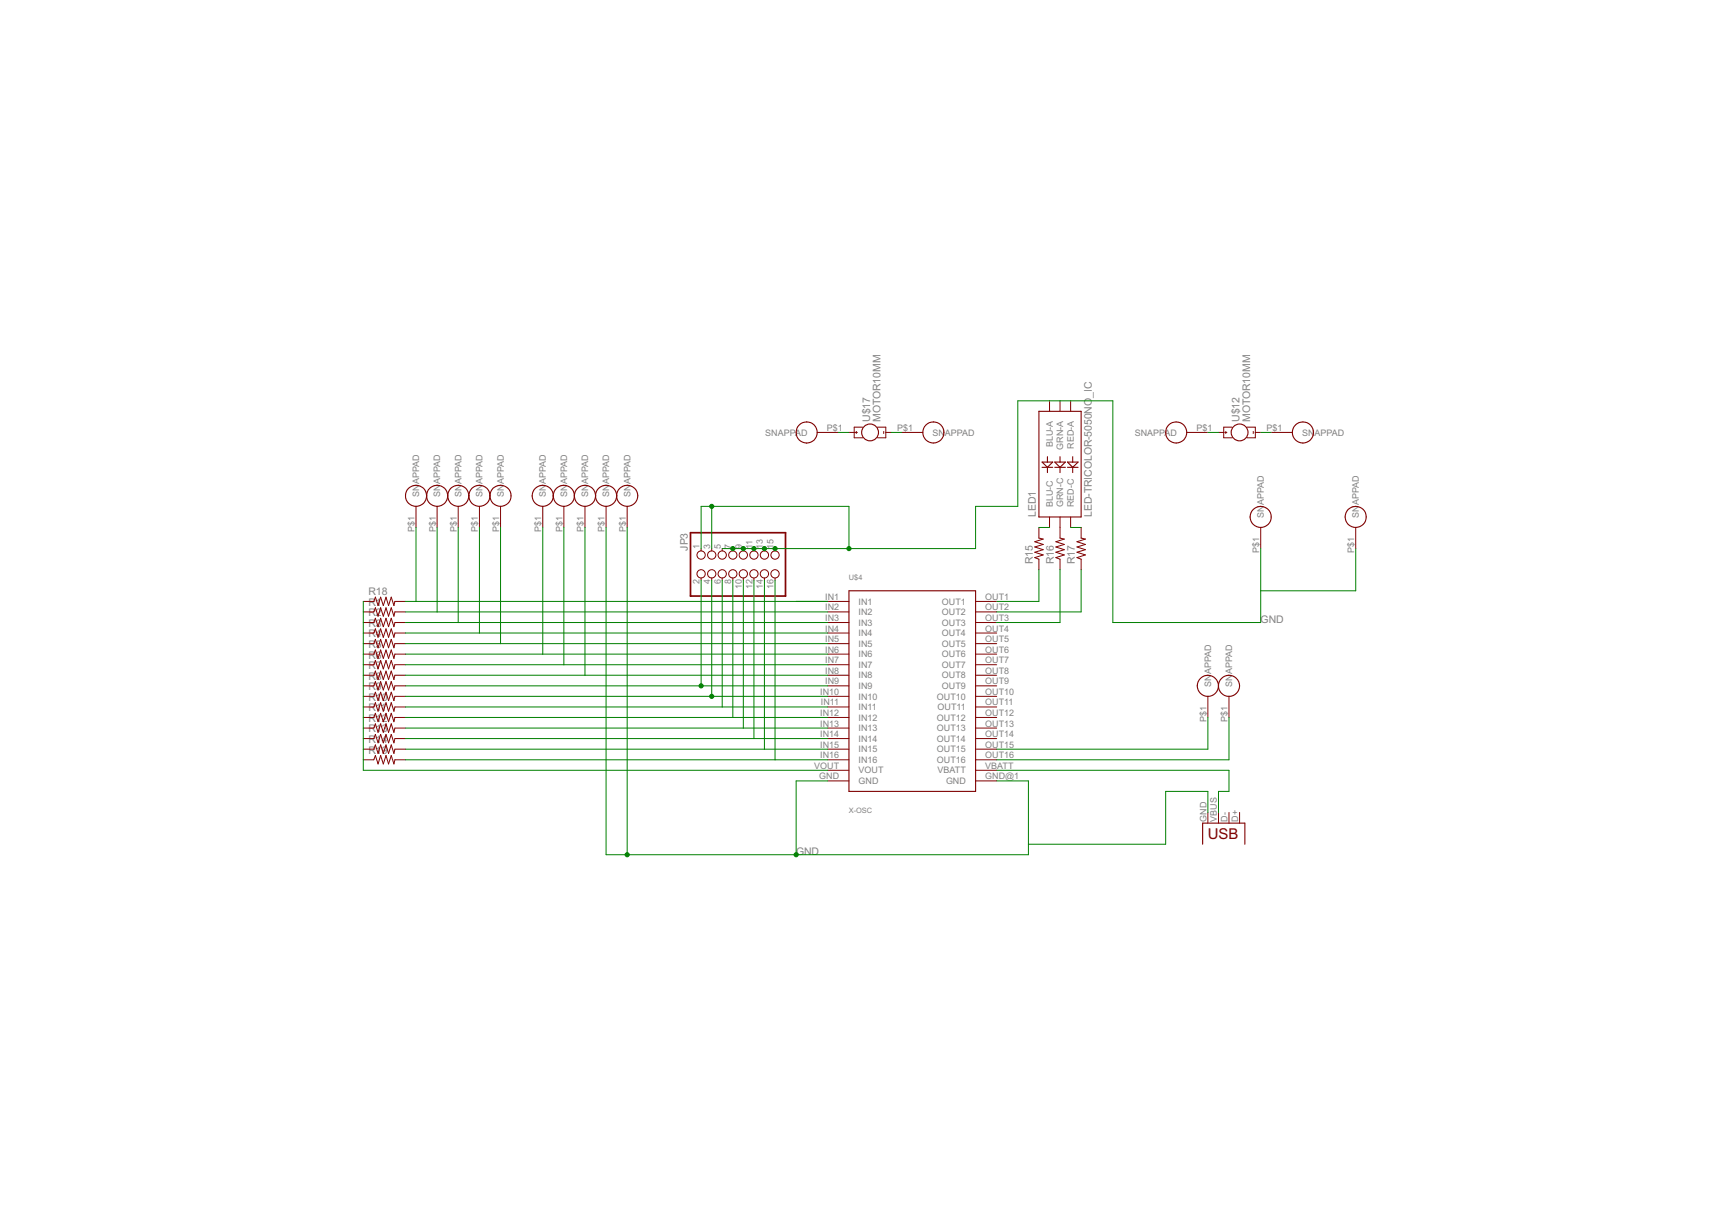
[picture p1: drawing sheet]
<?xml version="1.0" encoding="utf-8"?>
<!DOCTYPE eagle SYSTEM "eagle.dtd">
<!--
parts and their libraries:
SparkFun-Passives: Licensing: CC v3.0 Share-Alike You are welcome to use this library for commercial purposes.
-->
<eagle version="6.4">
<drawing>
<settings>
<setting alwaysvectorfont="no"/>
<setting verticaltext="up"/>
</settings>
<grid distance="0.1" unitdist="inch" unit="inch" style="lines" multiple="1" display="no" altdistance="0.01" altunitdist="inch" altunit="inch"/>
<schematic xreflabel="%F%N/%S.%C%R" xrefpart="/%S.%C%R">
<libraries>
<library name="SparkFun-Passives">
<symbols>
<symbol name="RESISTOR">
<wire x1="-2.54" y1="0" x2="-2.159" y2="1.016" width="0.1524" layer="94"/>
<wire x1="-2.159" y1="1.016" x2="-1.524" y2="-1.016" width="0.1524" layer="94"/>
<wire x1="-1.524" y1="-1.016" x2="-0.889" y2="1.016" width="0.1524" layer="94"/>
<wire x1="-0.889" y1="1.016" x2="-0.254" y2="-1.016" width="0.1524" layer="94"/>
<wire x1="-0.254" y1="-1.016" x2="0.381" y2="1.016" width="0.1524" layer="94"/>
<wire x1="0.381" y1="1.016" x2="1.016" y2="-1.016" width="0.1524" layer="94"/>
<wire x1="1.016" y1="-1.016" x2="1.651" y2="1.016" width="0.1524" layer="94"/>
<wire x1="1.651" y1="1.016" x2="2.286" y2="-1.016" width="0.1524" layer="94"/>
<wire x1="2.286" y1="-1.016" x2="2.54" y2="0" width="0.1524" layer="94"/>
<text x="-3.81" y="1.4986" size="1.778" layer="95">&gt;NAME</text>
<text x="-3.81" y="-3.302" size="1.778" layer="96">&gt;VALUE</text>
<pin name="2" x="5.08" y="0" visible="off" length="short" direction="pas" swaplevel="1" rot="R180"/>
<pin name="1" x="-5.08" y="0" visible="off" length="short" direction="pas" swaplevel="1"/>
</symbol>
</symbols>
<devicesets>
<deviceset name="RESISTOR" prefix="R" uservalue="yes">
<gates>
<gate name="G$1" symbol="RESISTOR" x="0" y="0"/>
</gates>
<devices>
<device name="1206" package="1206">
<connects>
<connect gate="G$1" pin="1" pad="1"/>
<connect gate="G$1" pin="2" pad="2"/>
</connects>
<technologies>
<technology name=""/>
</technologies>
</device>
<device name="AXIAL-0.3" package="AXIAL-0.3">
<connects>
<connect gate="G$1" pin="1" pad="P$1"/>
<connect gate="G$1" pin="2" pad="P$2"/>
</connects>
<technologies>
<technology name=""/>
</technologies>
</device>
<device name="2010" package="R2010">
<connects>
<connect gate="G$1" pin="1" pad="1"/>
<connect gate="G$1" pin="2" pad="2"/>
</connects>
<technologies>
<technology name=""/>
</technologies>
</device>
<device name="0805-RES" package="0805">
<connects>
<connect gate="G$1" pin="1" pad="1"/>
<connect gate="G$1" pin="2" pad="2"/>
</connects>
<technologies>
<technology name=""/>
</technologies>
</device>
<device name="0603-RES" package="0603-RES">
<connects>
<connect gate="G$1" pin="1" pad="1"/>
<connect gate="G$1" pin="2" pad="2"/>
</connects>
<technologies>
<technology name=""/>
</technologies>
</device>
<device name="0402-RES" package="0402-RES">
<connects>
<connect gate="G$1" pin="1" pad="1"/>
<connect gate="G$1" pin="2" pad="2"/>
</connects>
<technologies>
<technology name=""/>
</technologies>
</device>
<device name="PTH-1/6W" package="1/6W-RES">
<connects>
<connect gate="G$1" pin="1" pad="1"/>
<connect gate="G$1" pin="2" pad="2"/>
</connects>
<technologies>
<technology name=""/>
</technologies>
</device>
<device name="2512" package="R2512">
<connects>
<connect gate="G$1" pin="1" pad="1"/>
<connect gate="G$1" pin="2" pad="2"/>
</connects>
<technologies>
<technology name=""/>
</technologies>
</device>
<device name="PTH-1/4W" package="AXIAL-0.4">
<connects>
<connect gate="G$1" pin="1" pad="P$1"/>
<connect gate="G$1" pin="2" pad="P$2"/>
</connects>
<technologies>
<technology name=""/>
</technologies>
</device>
<device name="PTH-1/2W" package="AXIAL-0.5">
<connects>
<connect gate="G$1" pin="1" pad="P$1"/>
<connect gate="G$1" pin="2" pad="P$2"/>
</connects>
<technologies>
<technology name=""/>
</technologies>
</device>
<device name="PTH-1W" package="AXIAL-0.6">
<connects>
<connect gate="G$1" pin="1" pad="P$1"/>
<connect gate="G$1" pin="2" pad="P$2"/>
</connects>
<technologies>
<technology name=""/>
</technologies>
</device>
<device name="PTH-2W" package="AXIAL-0.8">
<connects>
<connect gate="G$1" pin="1" pad="P$1"/>
<connect gate="G$1" pin="2" pad="P$2"/>
</connects>
<technologies>
<technology name=""/>
</technologies>
</device>
<device name="KIT" package="AXIAL-0.3-KIT">
<connects>
<connect gate="G$1" pin="1" pad="P$1"/>
<connect gate="G$1" pin="2" pad="P$2"/>
</connects>
<technologies>
<technology name=""/>
</technologies>
</device>
<device name="EZ" package="AXIAL-0.3EZ">
<connects>
<connect gate="G$1" pin="1" pad="P$1"/>
<connect gate="G$1" pin="2" pad="P$2"/>
</connects>
<technologies>
<technology name=""/>
</technologies>
</device>
</devices>
</deviceset>
</devicesets>
</library>
<library name="x-io">
<symbols>
<symbol name="X-OSC">
<pin name="IN1" x="-20.32" y="20.32" length="middle"/>
<pin name="IN2" x="-20.32" y="17.78" length="middle"/>
<pin name="IN3" x="-20.32" y="15.24" length="middle"/>
<pin name="IN4" x="-20.32" y="12.7" length="middle"/>
<pin name="IN5" x="-20.32" y="10.16" length="middle"/>
<pin name="IN6" x="-20.32" y="7.62" length="middle"/>
<pin name="IN7" x="-20.32" y="5.08" length="middle"/>
<pin name="IN8" x="-20.32" y="2.54" length="middle"/>
<pin name="IN9" x="-20.32" y="0" length="middle"/>
<pin name="IN10" x="-20.32" y="-2.54" length="middle"/>
<pin name="IN11" x="-20.32" y="-5.08" length="middle"/>
<pin name="IN12" x="-20.32" y="-7.62" length="middle"/>
<pin name="IN13" x="-20.32" y="-10.16" length="middle"/>
<pin name="IN14" x="-20.32" y="-12.7" length="middle"/>
<pin name="IN15" x="-20.32" y="-15.24" length="middle"/>
<pin name="IN16" x="-20.32" y="-17.78" length="middle"/>
<pin name="VOUT" x="-20.32" y="-20.32" length="middle"/>
<pin name="GND" x="-20.32" y="-22.86" length="middle"/>
<pin name="GND@1" x="20.32" y="-22.86" length="middle" rot="R180"/>
<pin name="VBATT" x="20.32" y="-20.32" length="middle" rot="R180"/>
<pin name="OUT16" x="20.32" y="-17.78" length="middle" rot="R180"/>
<pin name="OUT15" x="20.32" y="-15.24" length="middle" rot="R180"/>
<pin name="OUT14" x="20.32" y="-12.7" length="middle" rot="R180"/>
<pin name="OUT13" x="20.32" y="-10.16" length="middle" rot="R180"/>
<pin name="OUT12" x="20.32" y="-7.62" length="middle" rot="R180"/>
<pin name="OUT11" x="20.32" y="-5.08" length="middle" rot="R180"/>
<pin name="OUT10" x="20.32" y="-2.54" length="middle" rot="R180"/>
<pin name="OUT9" x="20.32" y="0" length="middle" rot="R180"/>
<pin name="OUT8" x="20.32" y="2.54" length="middle" rot="R180"/>
<pin name="OUT7" x="20.32" y="5.08" length="middle" rot="R180"/>
<pin name="OUT6" x="20.32" y="7.62" length="middle" rot="R180"/>
<pin name="OUT5" x="20.32" y="10.16" length="middle" rot="R180"/>
<pin name="OUT4" x="20.32" y="12.7" length="middle" rot="R180"/>
<pin name="OUT3" x="20.32" y="15.24" length="middle" rot="R180"/>
<pin name="OUT2" x="20.32" y="17.78" length="middle" rot="R180"/>
<pin name="OUT1" x="20.32" y="20.32" length="middle" rot="R180"/>
<wire x1="-15.24" y1="22.86" x2="15.24" y2="22.86" width="0.254" layer="94"/>
<wire x1="15.24" y1="22.86" x2="15.24" y2="-25.4" width="0.254" layer="94"/>
<wire x1="15.24" y1="-25.4" x2="-15.24" y2="-25.4" width="0.254" layer="94"/>
<wire x1="-15.24" y1="-25.4" x2="-15.24" y2="22.86" width="0.254" layer="94"/>
<text x="-15.24" y="25.4" size="1.27" layer="95">&gt;NAME</text>
<text x="-15.24" y="-30.48" size="1.27" layer="96">&gt;VALUE</text>
</symbol>
</symbols>
<devicesets>
<deviceset name="X-OSC">
<gates>
<gate name="G$1" symbol="X-OSC" x="0" y="0"/>
</gates>
<devices>
<device name="" package="X-OSC_SMD">
<connects>
<connect gate="G$1" pin="GND" pad="GND"/>
<connect gate="G$1" pin="GND@1" pad="GND@1"/>
<connect gate="G$1" pin="IN1" pad="IN1"/>
<connect gate="G$1" pin="IN10" pad="IN10"/>
<connect gate="G$1" pin="IN11" pad="IN11"/>
<connect gate="G$1" pin="IN12" pad="IN12"/>
<connect gate="G$1" pin="IN13" pad="IN13"/>
<connect gate="G$1" pin="IN14" pad="IN14"/>
<connect gate="G$1" pin="IN15" pad="IN15"/>
<connect gate="G$1" pin="IN16" pad="IN16"/>
<connect gate="G$1" pin="IN2" pad="IN2"/>
<connect gate="G$1" pin="IN3" pad="IN3"/>
<connect gate="G$1" pin="IN4" pad="IN4"/>
<connect gate="G$1" pin="IN5" pad="IN5"/>
<connect gate="G$1" pin="IN6" pad="IN6"/>
<connect gate="G$1" pin="IN7" pad="IN7"/>
<connect gate="G$1" pin="IN8" pad="IN8"/>
<connect gate="G$1" pin="IN9" pad="IN9"/>
<connect gate="G$1" pin="OUT1" pad="OUT1"/>
<connect gate="G$1" pin="OUT10" pad="OUT10"/>
<connect gate="G$1" pin="OUT11" pad="OUT11"/>
<connect gate="G$1" pin="OUT12" pad="OUT12"/>
<connect gate="G$1" pin="OUT13" pad="OUT13"/>
<connect gate="G$1" pin="OUT14" pad="OUT14"/>
<connect gate="G$1" pin="OUT15" pad="OUT15"/>
<connect gate="G$1" pin="OUT16" pad="OUT16"/>
<connect gate="G$1" pin="OUT2" pad="OUT2"/>
<connect gate="G$1" pin="OUT3" pad="OUT3"/>
<connect gate="G$1" pin="OUT4" pad="OUT4"/>
<connect gate="G$1" pin="OUT5" pad="OUT5"/>
<connect gate="G$1" pin="OUT6" pad="OUT6"/>
<connect gate="G$1" pin="OUT7" pad="OUT7"/>
<connect gate="G$1" pin="OUT8" pad="OUT8"/>
<connect gate="G$1" pin="OUT9" pad="OUT9"/>
<connect gate="G$1" pin="VBATT" pad="VBATT"/>
<connect gate="G$1" pin="VOUT" pad="VOUT"/>
</connects>
<technologies>
<technology name=""/>
</technologies>
</device>
</devices>
</deviceset>
</devicesets>
</library>
<library name="hannahsEagleLib">
<symbols>
<symbol name="SNAP-PAD_7MM_RD">
<wire x1="0" y1="-2.54" x2="2.54" y2="-5.08" width="0.254" layer="94" curve="-90"/>
<wire x1="2.54" y1="-5.08" x2="0" y2="-7.62" width="0.254" layer="94" curve="-90"/>
<wire x1="-2.54" y1="-5.08" x2="0" y2="-7.62" width="0.254" layer="94" curve="90"/>
<wire x1="-2.54" y1="-5.08" x2="0" y2="-2.54" width="0.254" layer="94" curve="-90"/>
<pin name="SNAPPAD" x="0" y="-12.7" length="middle" rot="R90"/>
</symbol>
</symbols>
<devicesets>
<deviceset name="SNAP-PAD_7MM_ROUND">
<gates>
<gate name="G$1" symbol="SNAP-PAD_7MM_RD" x="0" y="0"/>
</gates>
<devices>
<device name="" package="SNAP-PAD_7MM_RD">
<connects>
<connect gate="G$1" pin="SNAPPAD" pad="P$1"/>
</connects>
<technologies>
<technology name=""/>
</technologies>
</device>
</devices>
</deviceset>
</devicesets>
</library>
<library name="SparkFun-Electromechanical">
<symbols>
<symbol name="MOTOR">
<wire x1="-1.27" y1="3.81" x2="-1.27" y2="1.778" width="0.2032" layer="94"/>
<wire x1="-1.27" y1="3.81" x2="0" y2="3.81" width="0.2032" layer="94"/>
<wire x1="0" y1="3.81" x2="1.27" y2="3.81" width="0.2032" layer="94"/>
<wire x1="1.27" y1="3.81" x2="1.27" y2="1.778" width="0.2032" layer="94"/>
<wire x1="1.27" y1="-3.81" x2="1.27" y2="-1.778" width="0.2032" layer="94"/>
<wire x1="1.27" y1="-3.81" x2="0" y2="-3.81" width="0.2032" layer="94"/>
<wire x1="0" y1="-3.81" x2="-1.27" y2="-3.81" width="0.2032" layer="94"/>
<wire x1="-1.27" y1="-3.81" x2="-1.27" y2="-1.778" width="0.2032" layer="94"/>
<wire x1="0" y1="5.08" x2="0" y2="3.81" width="0.1524" layer="94"/>
<wire x1="0" y1="-5.08" x2="0" y2="-3.81" width="0.1524" layer="94"/>
<wire x1="0.254" y1="3.302" x2="-0.254" y2="3.302" width="0.1524" layer="94"/>
<wire x1="0" y1="3.556" x2="0" y2="3.048" width="0.1524" layer="94"/>
<wire x1="0.254" y1="-3.302" x2="-0.254" y2="-3.302" width="0.1524" layer="94"/>
<circle x="0" y="0" radius="2.032" width="0.254" layer="94"/>
<text x="2.54" y="0" size="1.778" layer="95">&gt;NAME</text>
<text x="2.54" y="-2.54" size="1.778" layer="96">&gt;VALUE</text>
<pin name="+" x="0" y="5.08" visible="off" length="point" rot="R270"/>
<pin name="-" x="0" y="-5.08" visible="off" length="point" rot="R270"/>
</symbol>
</symbols>
<devicesets>
<deviceset name="MOTOR">
<gates>
<gate name="G$1" symbol="MOTOR" x="0" y="0"/>
</gates>
<devices>
<device name="10MM" package="VIBE-MOTOR-10MM">
<connects>
<connect gate="G$1" pin="+" pad="+"/>
<connect gate="G$1" pin="-" pad="-"/>
</connects>
<technologies>
<technology name=""/>
</technologies>
</device>
</devices>
</deviceset>
</devicesets>
</library>
<library name="pinhead">
<symbols>
<symbol name="PINH2X8">
<wire x1="-6.35" y1="-12.7" x2="8.89" y2="-12.7" width="0.4064" layer="94"/>
<wire x1="8.89" y1="-12.7" x2="8.89" y2="10.16" width="0.4064" layer="94"/>
<wire x1="8.89" y1="10.16" x2="-6.35" y2="10.16" width="0.4064" layer="94"/>
<wire x1="-6.35" y1="10.16" x2="-6.35" y2="-12.7" width="0.4064" layer="94"/>
<text x="-6.35" y="10.795" size="1.778" layer="95">&gt;NAME</text>
<text x="-6.35" y="-15.24" size="1.778" layer="96">&gt;VALUE</text>
<pin name="1" x="-2.54" y="7.62" visible="pad" length="short" direction="pas" function="dot"/>
<pin name="2" x="5.08" y="7.62" visible="pad" length="short" direction="pas" function="dot" rot="R180"/>
<pin name="3" x="-2.54" y="5.08" visible="pad" length="short" direction="pas" function="dot"/>
<pin name="4" x="5.08" y="5.08" visible="pad" length="short" direction="pas" function="dot" rot="R180"/>
<pin name="5" x="-2.54" y="2.54" visible="pad" length="short" direction="pas" function="dot"/>
<pin name="6" x="5.08" y="2.54" visible="pad" length="short" direction="pas" function="dot" rot="R180"/>
<pin name="7" x="-2.54" y="0" visible="pad" length="short" direction="pas" function="dot"/>
<pin name="8" x="5.08" y="0" visible="pad" length="short" direction="pas" function="dot" rot="R180"/>
<pin name="9" x="-2.54" y="-2.54" visible="pad" length="short" direction="pas" function="dot"/>
<pin name="10" x="5.08" y="-2.54" visible="pad" length="short" direction="pas" function="dot" rot="R180"/>
<pin name="11" x="-2.54" y="-5.08" visible="pad" length="short" direction="pas" function="dot"/>
<pin name="12" x="5.08" y="-5.08" visible="pad" length="short" direction="pas" function="dot" rot="R180"/>
<pin name="13" x="-2.54" y="-7.62" visible="pad" length="short" direction="pas" function="dot"/>
<pin name="14" x="5.08" y="-7.62" visible="pad" length="short" direction="pas" function="dot" rot="R180"/>
<pin name="15" x="-2.54" y="-10.16" visible="pad" length="short" direction="pas" function="dot"/>
<pin name="16" x="5.08" y="-10.16" visible="pad" length="short" direction="pas" function="dot" rot="R180"/>
</symbol>
</symbols>
<devicesets>
<deviceset name="PINHD-2X8" prefix="JP" uservalue="yes">
<gates>
<gate name="A" symbol="PINH2X8" x="0" y="0"/>
</gates>
<devices>
<device name="" package="2X08">
<connects>
<connect gate="A" pin="1" pad="1"/>
<connect gate="A" pin="10" pad="10"/>
<connect gate="A" pin="11" pad="11"/>
<connect gate="A" pin="12" pad="12"/>
<connect gate="A" pin="13" pad="13"/>
<connect gate="A" pin="14" pad="14"/>
<connect gate="A" pin="15" pad="15"/>
<connect gate="A" pin="16" pad="16"/>
<connect gate="A" pin="2" pad="2"/>
<connect gate="A" pin="3" pad="3"/>
<connect gate="A" pin="4" pad="4"/>
<connect gate="A" pin="5" pad="5"/>
<connect gate="A" pin="6" pad="6"/>
<connect gate="A" pin="7" pad="7"/>
<connect gate="A" pin="8" pad="8"/>
<connect gate="A" pin="9" pad="9"/>
</connects>
<technologies>
<technology name=""/>
</technologies>
</device>
</devices>
</deviceset>
</devicesets>
</library>
<library name="SparkFun-LED">
<symbols>
<symbol name="LED-TRICOLOR-INDV">
<wire x1="12.7" y1="5.08" x2="12.7" y2="-5.08" width="0.254" layer="94"/>
<wire x1="12.7" y1="-5.08" x2="-12.7" y2="-5.08" width="0.254" layer="94"/>
<wire x1="-12.7" y1="-5.08" x2="-12.7" y2="5.08" width="0.254" layer="94"/>
<wire x1="-12.7" y1="5.08" x2="12.7" y2="5.08" width="0.254" layer="94"/>
<wire x1="0.508" y1="-1.27" x2="0.508" y2="0" width="0.254" layer="94"/>
<wire x1="0.508" y1="0" x2="0.508" y2="1.27" width="0.254" layer="94"/>
<wire x1="0.508" y1="1.27" x2="-0.762" y2="0" width="0.254" layer="94"/>
<wire x1="-0.762" y1="0" x2="0.508" y2="-1.27" width="0.254" layer="94"/>
<wire x1="-0.762" y1="-1.27" x2="-0.762" y2="0" width="0.254" layer="94"/>
<wire x1="-0.762" y1="0" x2="-0.762" y2="1.27" width="0.254" layer="94"/>
<wire x1="-0.762" y1="0" x2="-2.032" y2="0" width="0.254" layer="94"/>
<wire x1="0.508" y1="0" x2="1.778" y2="0" width="0.254" layer="94"/>
<wire x1="0.508" y1="1.778" x2="0.508" y2="3.048" width="0.254" layer="94"/>
<wire x1="0.508" y1="3.048" x2="0.508" y2="4.318" width="0.254" layer="94"/>
<wire x1="0.508" y1="4.318" x2="-0.762" y2="3.048" width="0.254" layer="94"/>
<wire x1="-0.762" y1="3.048" x2="0.508" y2="1.778" width="0.254" layer="94"/>
<wire x1="-0.762" y1="1.778" x2="-0.762" y2="3.048" width="0.254" layer="94"/>
<wire x1="-0.762" y1="3.048" x2="-0.762" y2="4.318" width="0.254" layer="94"/>
<wire x1="-0.762" y1="3.048" x2="-2.032" y2="3.048" width="0.254" layer="94"/>
<wire x1="0.508" y1="3.048" x2="1.778" y2="3.048" width="0.254" layer="94"/>
<wire x1="0.508" y1="-4.318" x2="0.508" y2="-3.048" width="0.254" layer="94"/>
<wire x1="0.508" y1="-3.048" x2="0.508" y2="-1.778" width="0.254" layer="94"/>
<wire x1="0.508" y1="-1.778" x2="-0.762" y2="-3.048" width="0.254" layer="94"/>
<wire x1="-0.762" y1="-3.048" x2="0.508" y2="-4.318" width="0.254" layer="94"/>
<wire x1="-0.762" y1="-4.318" x2="-0.762" y2="-3.048" width="0.254" layer="94"/>
<wire x1="-0.762" y1="-3.048" x2="-0.762" y2="-1.778" width="0.254" layer="94"/>
<wire x1="-0.762" y1="-3.048" x2="-2.032" y2="-3.048" width="0.254" layer="94"/>
<wire x1="0.508" y1="-3.048" x2="1.778" y2="-3.048" width="0.254" layer="94"/>
<pin name="BLU-A" x="15.24" y="2.54" visible="pin" length="short" rot="R180"/>
<pin name="BLU-C" x="-15.24" y="2.54" visible="pin" length="short"/>
<pin name="GRN-A" x="15.24" y="0" visible="pin" length="short" rot="R180"/>
<pin name="GRN-C" x="-15.24" y="0" visible="pin" length="short"/>
<pin name="RED-A" x="15.24" y="-2.54" visible="pin" length="short" rot="R180"/>
<pin name="RED-C" x="-15.24" y="-2.54" visible="pin" length="short"/>
<text x="-12.7" y="5.842" size="1.778" layer="95">&gt;NAME</text>
<text x="-12.7" y="-7.62" size="1.778" layer="95">&gt;VALUE</text>
</symbol>
</symbols>
<devicesets>
<deviceset name="LED-TRICOLOR-5050" prefix="LED">
<gates>
<gate name="D1" symbol="LED-TRICOLOR-INDV" x="0" y="0"/>
</gates>
<devices>
<device name="NO_IC" package="LED-TRICOLOR-5050">
<connects>
<connect gate="D1" pin="BLU-A" pad="3"/>
<connect gate="D1" pin="BLU-C" pad="4"/>
<connect gate="D1" pin="GRN-A" pad="1"/>
<connect gate="D1" pin="GRN-C" pad="6"/>
<connect gate="D1" pin="RED-A" pad="2"/>
<connect gate="D1" pin="RED-C" pad="5"/>
</connects>
<technologies>
<technology name=""/>
</technologies>
</device>
</devices>
</deviceset>
</devicesets>
</library>
<library name="SparkFun">
<symbols>
<symbol name="USB">
<wire x1="5.08" y1="8.89" x2="0" y2="8.89" width="0.254" layer="94"/>
<wire x1="0" y1="8.89" x2="0" y2="-1.27" width="0.254" layer="94"/>
<wire x1="0" y1="-1.27" x2="5.08" y2="-1.27" width="0.254" layer="94"/>
<text x="3.81" y="0" size="2.54" layer="94" rot="R90">USB</text>
<pin name="D+" x="-2.54" y="7.62" visible="pad" length="short"/>
<pin name="D-" x="-2.54" y="5.08" visible="pad" length="short"/>
<pin name="VBUS" x="-2.54" y="2.54" visible="pad" length="short"/>
<pin name="GND" x="-2.54" y="0" visible="pad" length="short"/>
</symbol>
</symbols>
<devicesets>
<deviceset name="USB" prefix="X">
<gates>
<gate name="G$1" symbol="USB" x="0" y="0"/>
</gates>
<devices>
<device name="-A-H" package="USB-A-H">
<connects>
<connect gate="G$1" pin="D+" pad="D-"/>
<connect gate="G$1" pin="D-" pad="D+"/>
<connect gate="G$1" pin="GND" pad="VBUS"/>
<connect gate="G$1" pin="VBUS" pad="GND"/>
</connects>
<technologies>
<technology name=""/>
</technologies>
</device>
<device name="-A-S" package="USB-A-S">
<connects>
<connect gate="G$1" pin="D+" pad="D+"/>
<connect gate="G$1" pin="D-" pad="D-"/>
<connect gate="G$1" pin="GND" pad="GND"/>
<connect gate="G$1" pin="VBUS" pad="VBUS"/>
</connects>
<technologies>
<technology name=""/>
</technologies>
</device>
<device name="-MB-H" package="USB-MB-H">
<connects>
<connect gate="G$1" pin="D+" pad="D+"/>
<connect gate="G$1" pin="D-" pad="D-"/>
<connect gate="G$1" pin="GND" pad="GND"/>
<connect gate="G$1" pin="VBUS" pad="VBUS"/>
</connects>
<technologies>
<technology name=""/>
</technologies>
</device>
<device name="-B-S" package="USB-B-SMT">
<connects>
<connect gate="G$1" pin="D+" pad="D+"/>
<connect gate="G$1" pin="D-" pad="D-"/>
<connect gate="G$1" pin="GND" pad="GND"/>
<connect gate="G$1" pin="VBUS" pad="VUSB"/>
</connects>
<technologies>
<technology name=""/>
</technologies>
</device>
<device name="OLD" package="USB-MINIB-OLD">
<connects>
<connect gate="G$1" pin="D+" pad="D+"/>
<connect gate="G$1" pin="D-" pad="D-"/>
<connect gate="G$1" pin="GND" pad="GND"/>
<connect gate="G$1" pin="VBUS" pad="VBUS"/>
</connects>
<technologies>
<technology name=""/>
</technologies>
</device>
<device name="PTH" package="USB-B-PTH">
<connects>
<connect gate="G$1" pin="D+" pad="D+"/>
<connect gate="G$1" pin="D-" pad="D-"/>
<connect gate="G$1" pin="GND" pad="GND"/>
<connect gate="G$1" pin="VBUS" pad="VBUS"/>
</connects>
<technologies>
<technology name=""/>
</technologies>
</device>
<device name="-JST-2MM-SMT" package="S4B-PH">
<connects>
<connect gate="G$1" pin="D+" pad="2"/>
<connect gate="G$1" pin="D-" pad="3"/>
<connect gate="G$1" pin="GND" pad="1"/>
<connect gate="G$1" pin="VBUS" pad="4"/>
</connects>
<technologies>
<technology name=""/>
</technologies>
</device>
<device name="SMD" package="USB-MINIB">
<connects>
<connect gate="G$1" pin="D+" pad="D+"/>
<connect gate="G$1" pin="D-" pad="D-"/>
<connect gate="G$1" pin="GND" pad="GND"/>
<connect gate="G$1" pin="VBUS" pad="VBUS"/>
</connects>
<technologies>
<technology name=""/>
</technologies>
</device>
<device name="PCB" package="USB-A-PCB">
<connects>
<connect gate="G$1" pin="D+" pad="USB_P"/>
<connect gate="G$1" pin="D-" pad="USB_M"/>
<connect gate="G$1" pin="GND" pad="GND"/>
<connect gate="G$1" pin="VBUS" pad="5V"/>
</connects>
<technologies>
<technology name=""/>
</technologies>
</device>
<device name="PTH-VERTICAL" package="USB-B-PTH-VERTICAL">
<connects>
<connect gate="G$1" pin="D+" pad="D+"/>
<connect gate="G$1" pin="D-" pad="D-"/>
<connect gate="G$1" pin="GND" pad="GND"/>
<connect gate="G$1" pin="VBUS" pad="VBUS"/>
</connects>
<technologies>
<technology name=""/>
</technologies>
</device>
<device name="USB-A-S-NOSILK" package="USB-A-S-NOSILK">
<connects>
<connect gate="G$1" pin="D+" pad="D+"/>
<connect gate="G$1" pin="D-" pad="D-"/>
<connect gate="G$1" pin="GND" pad="GND"/>
<connect gate="G$1" pin="VBUS" pad="VBUS"/>
</connects>
<technologies>
<technology name=""/>
</technologies>
</device>
<device name="-A-SMD" package="USB-A-S-NOSILK-FEMALE">
<connects>
<connect gate="G$1" pin="D+" pad="D+"/>
<connect gate="G$1" pin="D-" pad="D-"/>
<connect gate="G$1" pin="GND" pad="GND"/>
<connect gate="G$1" pin="VBUS" pad="VBUS"/>
</connects>
<technologies>
<technology name=""/>
</technologies>
</device>
<device name="-MICROB" package="USB-MICROB">
<connects>
<connect gate="G$1" pin="D+" pad="D+"/>
<connect gate="G$1" pin="D-" pad="D-"/>
<connect gate="G$1" pin="GND" pad="GND"/>
<connect gate="G$1" pin="VBUS" pad="VBUS"/>
</connects>
<technologies>
<technology name=""/>
</technologies>
</device>
<device name="-SMD-NS" package="USB-MINIB-NOSTOP">
<connects>
<connect gate="G$1" pin="D+" pad="D+"/>
<connect gate="G$1" pin="D-" pad="D-"/>
<connect gate="G$1" pin="GND" pad="GND"/>
<connect gate="G$1" pin="VBUS" pad="VBUS"/>
</connects>
<technologies>
<technology name=""/>
</technologies>
</device>
<device name="_" package="USB-A-S-SILK-FEMALE">
<connects>
<connect gate="G$1" pin="D+" pad="D+"/>
<connect gate="G$1" pin="D-" pad="D-"/>
<connect gate="G$1" pin="GND" pad="GND"/>
<connect gate="G$1" pin="VBUS" pad="VBUS"/>
</connects>
<technologies>
<technology name=""/>
</technologies>
</device>
</devices>
</deviceset>
</devicesets>
</library>
</libraries>
<attributes>
</attributes>
<variantdefs>
</variantdefs>
<classes>
<class number="0" name="default" width="0" drill="0">
</class>
</classes>
<parts>
<part name="R1" library="SparkFun-Passives" deviceset="RESISTOR" device="0805-RES"/>
<part name="R15" library="SparkFun-Passives" deviceset="RESISTOR" device="0805-RES"/>
<part name="R16" library="SparkFun-Passives" deviceset="RESISTOR" device="0805-RES"/>
<part name="R17" library="SparkFun-Passives" deviceset="RESISTOR" device="0805-RES"/>
<part name="U$4" library="x-io" deviceset="X-OSC" device=""/>
<part name="R2" library="SparkFun-Passives" deviceset="RESISTOR" device="0805-RES"/>
<part name="R3" library="SparkFun-Passives" deviceset="RESISTOR" device="0805-RES"/>
<part name="R4" library="SparkFun-Passives" deviceset="RESISTOR" device="0805-RES"/>
<part name="R5" library="SparkFun-Passives" deviceset="RESISTOR" device="0805-RES"/>
<part name="R6" library="SparkFun-Passives" deviceset="RESISTOR" device="0805-RES"/>
<part name="R7" library="SparkFun-Passives" deviceset="RESISTOR" device="0805-RES"/>
<part name="R8" library="SparkFun-Passives" deviceset="RESISTOR" device="0805-RES"/>
<part name="R9" library="SparkFun-Passives" deviceset="RESISTOR" device="0805-RES"/>
<part name="R10" library="SparkFun-Passives" deviceset="RESISTOR" device="0805-RES"/>
<part name="R11" library="SparkFun-Passives" deviceset="RESISTOR" device="0805-RES"/>
<part name="R12" library="SparkFun-Passives" deviceset="RESISTOR" device="0805-RES"/>
<part name="R13" library="SparkFun-Passives" deviceset="RESISTOR" device="0805-RES"/>
<part name="R14" library="SparkFun-Passives" deviceset="RESISTOR" device="0805-RES"/>
<part name="R19" library="SparkFun-Passives" deviceset="RESISTOR" device="0805-RES"/>
<part name="U$1" library="hannahsEagleLib" deviceset="SNAP-PAD_7MM_ROUND" device=""/>
<part name="U$2" library="hannahsEagleLib" deviceset="SNAP-PAD_7MM_ROUND" device=""/>
<part name="U$3" library="hannahsEagleLib" deviceset="SNAP-PAD_7MM_ROUND" device=""/>
<part name="U$6" library="hannahsEagleLib" deviceset="SNAP-PAD_7MM_ROUND" device=""/>
<part name="U$7" library="hannahsEagleLib" deviceset="SNAP-PAD_7MM_ROUND" device=""/>
<part name="U$8" library="hannahsEagleLib" deviceset="SNAP-PAD_7MM_ROUND" device=""/>
<part name="U$9" library="hannahsEagleLib" deviceset="SNAP-PAD_7MM_ROUND" device=""/>
<part name="U$10" library="hannahsEagleLib" deviceset="SNAP-PAD_7MM_ROUND" device=""/>
<part name="U$11" library="hannahsEagleLib" deviceset="SNAP-PAD_7MM_ROUND" device=""/>
<part name="U$13" library="hannahsEagleLib" deviceset="SNAP-PAD_7MM_ROUND" device=""/>
<part name="U$14" library="hannahsEagleLib" deviceset="SNAP-PAD_7MM_ROUND" device=""/>
<part name="U$15" library="hannahsEagleLib" deviceset="SNAP-PAD_7MM_ROUND" device=""/>
<part name="U$18" library="hannahsEagleLib" deviceset="SNAP-PAD_7MM_ROUND" device=""/>
<part name="R18" library="SparkFun-Passives" deviceset="RESISTOR" device="0805-RES"/>
<part name="U$17" library="SparkFun-Electromechanical" deviceset="MOTOR" device="10MM"/>
<part name="U$19" library="hannahsEagleLib" deviceset="SNAP-PAD_7MM_ROUND" device=""/>
<part name="U$20" library="hannahsEagleLib" deviceset="SNAP-PAD_7MM_ROUND" device=""/>
<part name="U$21" library="hannahsEagleLib" deviceset="SNAP-PAD_7MM_ROUND" device=""/>
<part name="U$12" library="SparkFun-Electromechanical" deviceset="MOTOR" device="10MM"/>
<part name="U$22" library="hannahsEagleLib" deviceset="SNAP-PAD_7MM_ROUND" device=""/>
<part name="U$23" library="hannahsEagleLib" deviceset="SNAP-PAD_7MM_ROUND" device=""/>
<part name="LED1" library="SparkFun-LED" deviceset="LED-TRICOLOR-5050" device="NO_IC"/>
<part name="X1" library="SparkFun" deviceset="USB" device="-MICROB"/>
<part name="JP3" library="pinhead" deviceset="PINHD-2X8" device=""/>
</parts>
<sheets>
<sheet>
<plain>
</plain>
<instances>
<instance part="R1" gate="G$1" x="40.64" y="-30.48"/>
<instance part="R15" gate="G$1" x="198.12" y="-15.24" rot="R90"/>
<instance part="R16" gate="G$1" x="203.2" y="-15.24" rot="R90"/>
<instance part="R17" gate="G$1" x="208.28" y="-15.24" rot="R90"/>
<instance part="U$4" gate="G$1" x="167.64" y="-48.26"/>
<instance part="R2" gate="G$1" x="40.64" y="-33.02"/>
<instance part="R3" gate="G$1" x="40.64" y="-35.56"/>
<instance part="R4" gate="G$1" x="40.64" y="-38.1"/>
<instance part="R5" gate="G$1" x="40.64" y="-40.64"/>
<instance part="R6" gate="G$1" x="40.64" y="-43.18"/>
<instance part="R7" gate="G$1" x="40.64" y="-45.72"/>
<instance part="R8" gate="G$1" x="40.64" y="-48.26"/>
<instance part="R9" gate="G$1" x="40.64" y="-50.8"/>
<instance part="R10" gate="G$1" x="40.64" y="-53.34"/>
<instance part="R11" gate="G$1" x="40.64" y="-55.88"/>
<instance part="R12" gate="G$1" x="40.64" y="-58.42"/>
<instance part="R13" gate="G$1" x="40.64" y="-60.96"/>
<instance part="R14" gate="G$1" x="40.64" y="-63.5"/>
<instance part="R19" gate="G$1" x="40.64" y="-66.04"/>
<instance part="U$1" gate="G$1" x="53.34" y="2.54"/>
<instance part="U$2" gate="G$1" x="58.42" y="2.54"/>
<instance part="U$3" gate="G$1" x="63.5" y="2.54"/>
<instance part="U$6" gate="G$1" x="68.58" y="2.54"/>
<instance part="U$7" gate="G$1" x="78.74" y="2.54"/>
<instance part="U$8" gate="G$1" x="83.82" y="2.54"/>
<instance part="U$9" gate="G$1" x="88.9" y="2.54"/>
<instance part="U$10" gate="G$1" x="93.98" y="2.54"/>
<instance part="U$11" gate="G$1" x="99.06" y="2.54"/>
<instance part="U$13" gate="G$1" x="238.76" y="-43.18"/>
<instance part="U$14" gate="G$1" x="243.84" y="-43.18"/>
<instance part="U$15" gate="G$1" x="251.46" y="-2.54"/>
<instance part="U$18" gate="G$1" x="274.32" y="-2.54"/>
<instance part="R18" gate="G$1" x="40.64" y="-27.94"/>
<instance part="U$17" gate="G$1" x="157.48" y="12.7" rot="R90"/>
<instance part="U$19" gate="G$1" x="137.16" y="12.7" rot="R90"/>
<instance part="U$20" gate="G$1" x="177.8" y="12.7" rot="R270"/>
<instance part="U$21" gate="G$1" x="48.26" y="2.54"/>
<instance part="U$12" gate="G$1" x="246.38" y="12.7" rot="R90"/>
<instance part="U$22" gate="G$1" x="226.06" y="12.7" rot="R90"/>
<instance part="U$23" gate="G$1" x="266.7" y="12.7" rot="R270"/>
<instance part="LED1" gate="D1" x="203.2" y="5.08" rot="R90"/>
<instance part="X1" gate="G$1" x="238.76" y="-81.28" rot="R270"/>
<instance part="JP3" gate="A" x="124.46" y="-17.78" rot="MR270"/>
</instances>
<busses>
</busses>
<nets>
<net name="GND" class="0">
<segment>
<wire x1="215.9" y1="20.32" x2="215.9" y2="-33.02" width="0.1524" layer="91"/>
<wire x1="274.32" y1="-15.24" x2="274.32" y2="-25.4" width="0.1524" layer="91"/>
<wire x1="274.32" y1="-25.4" x2="251.46" y2="-25.4" width="0.1524" layer="91"/>
<wire x1="251.46" y1="-15.24" x2="251.46" y2="-25.4" width="0.1524" layer="91"/>
<label x="251.46" y="-33.02" size="1.778" layer="95"/>
<wire x1="251.46" y1="-25.4" x2="251.46" y2="-33.02" width="0.1524" layer="91"/>
<wire x1="215.9" y1="-33.02" x2="251.46" y2="-33.02" width="0.1524" layer="91"/>
<pinref part="U$15" gate="G$1" pin="SNAPPAD"/>
<pinref part="U$18" gate="G$1" pin="SNAPPAD"/>
<wire x1="182.88" y1="-15.24" x2="182.88" y2="-5.08" width="0.1524" layer="91"/>
<wire x1="121.92" y1="-15.24" x2="124.46" y2="-15.24" width="0.1524" layer="91"/>
<wire x1="124.46" y1="-15.24" x2="127" y2="-15.24" width="0.1524" layer="91"/>
<wire x1="127" y1="-15.24" x2="129.54" y2="-15.24" width="0.1524" layer="91"/>
<wire x1="129.54" y1="-15.24" x2="132.08" y2="-15.24" width="0.1524" layer="91"/>
<wire x1="132.08" y1="-15.24" x2="134.62" y2="-15.24" width="0.1524" layer="91"/>
<wire x1="134.62" y1="-15.24" x2="152.4" y2="-15.24" width="0.1524" layer="91"/>
<wire x1="152.4" y1="-15.24" x2="182.88" y2="-15.24" width="0.1524" layer="91"/>
<wire x1="182.88" y1="-5.08" x2="193.04" y2="-5.08" width="0.1524" layer="91"/>
<wire x1="193.04" y1="-5.08" x2="193.04" y2="20.32" width="0.1524" layer="91"/>
<pinref part="LED1" gate="D1" pin="BLU-A"/>
<wire x1="193.04" y1="20.32" x2="200.66" y2="20.32" width="0.1524" layer="91"/>
<pinref part="LED1" gate="D1" pin="GRN-A"/>
<wire x1="200.66" y1="20.32" x2="203.2" y2="20.32" width="0.1524" layer="91"/>
<pinref part="LED1" gate="D1" pin="RED-A"/>
<wire x1="203.2" y1="20.32" x2="205.74" y2="20.32" width="0.1524" layer="91"/>
<wire x1="205.74" y1="20.32" x2="215.9" y2="20.32" width="0.1524" layer="91"/>
<pinref part="JP3" gate="A" pin="5"/>
<pinref part="JP3" gate="A" pin="7"/>
<junction x="124.46" y="-15.24"/>
<pinref part="JP3" gate="A" pin="9"/>
<junction x="127" y="-15.24"/>
<pinref part="JP3" gate="A" pin="11"/>
<junction x="129.54" y="-15.24"/>
<pinref part="JP3" gate="A" pin="13"/>
<junction x="132.08" y="-15.24"/>
<pinref part="JP3" gate="A" pin="15"/>
<junction x="134.62" y="-15.24"/>
<pinref part="JP3" gate="A" pin="1"/>
<wire x1="116.84" y1="-15.24" x2="116.84" y2="-5.08" width="0.1524" layer="91"/>
<wire x1="116.84" y1="-5.08" x2="119.38" y2="-5.08" width="0.1524" layer="91"/>
<wire x1="119.38" y1="-5.08" x2="152.4" y2="-5.08" width="0.1524" layer="91"/>
<wire x1="152.4" y1="-5.08" x2="152.4" y2="-15.24" width="0.1524" layer="91"/>
<junction x="152.4" y="-15.24"/>
<pinref part="JP3" gate="A" pin="3"/>
<wire x1="119.38" y1="-15.24" x2="119.38" y2="-5.08" width="0.1524" layer="91"/>
<junction x="119.38" y="-5.08"/>
</segment>
<segment>
<pinref part="U$4" gate="G$1" pin="GND@1"/>
<wire x1="187.96" y1="-71.12" x2="195.58" y2="-71.12" width="0.1524" layer="91"/>
<wire x1="195.58" y1="-71.12" x2="195.58" y2="-86.36" width="0.1524" layer="91"/>
<wire x1="228.6" y1="-73.66" x2="228.6" y2="-86.36" width="0.1524" layer="91"/>
<wire x1="228.6" y1="-86.36" x2="195.58" y2="-86.36" width="0.1524" layer="91"/>
<pinref part="U$4" gate="G$1" pin="GND"/>
<wire x1="147.32" y1="-71.12" x2="139.7" y2="-71.12" width="0.1524" layer="91"/>
<wire x1="139.7" y1="-71.12" x2="139.7" y2="-88.9" width="0.1524" layer="91"/>
<label x="139.7" y="-88.9" size="1.778" layer="95"/>
<wire x1="139.7" y1="-88.9" x2="195.58" y2="-88.9" width="0.1524" layer="91"/>
<wire x1="195.58" y1="-88.9" x2="195.58" y2="-86.36" width="0.1524" layer="91"/>
<pinref part="X1" gate="G$1" pin="GND"/>
<wire x1="238.76" y1="-78.74" x2="238.76" y2="-73.66" width="0.1524" layer="91"/>
<wire x1="238.76" y1="-73.66" x2="228.6" y2="-73.66" width="0.1524" layer="91"/>
<pinref part="U$11" gate="G$1" pin="SNAPPAD"/>
<wire x1="99.06" y1="-10.16" x2="99.06" y2="-88.9" width="0.1524" layer="91"/>
<wire x1="99.06" y1="-88.9" x2="139.7" y2="-88.9" width="0.1524" layer="91"/>
<junction x="139.7" y="-88.9"/>
<pinref part="U$10" gate="G$1" pin="SNAPPAD"/>
<wire x1="93.98" y1="-10.16" x2="93.98" y2="-88.9" width="0.1524" layer="91"/>
<wire x1="93.98" y1="-88.9" x2="99.06" y2="-88.9" width="0.1524" layer="91"/>
<junction x="99.06" y="-88.9"/>
</segment>
</net>
<net name="N$4" class="0">
<segment>
<pinref part="U$4" gate="G$1" pin="IN2"/>
<pinref part="R1" gate="G$1" pin="2"/>
<wire x1="147.32" y1="-30.48" x2="53.34" y2="-30.48" width="0.1524" layer="91"/>
<pinref part="U$1" gate="G$1" pin="SNAPPAD"/>
<wire x1="53.34" y1="-30.48" x2="45.72" y2="-30.48" width="0.1524" layer="91"/>
<wire x1="53.34" y1="-10.16" x2="53.34" y2="-30.48" width="0.1524" layer="91"/>
</segment>
</net>
<net name="N$6" class="0">
<segment>
<pinref part="R2" gate="G$1" pin="2"/>
<pinref part="U$4" gate="G$1" pin="IN3"/>
<wire x1="45.72" y1="-33.02" x2="58.42" y2="-33.02" width="0.1524" layer="91"/>
<pinref part="U$2" gate="G$1" pin="SNAPPAD"/>
<wire x1="58.42" y1="-33.02" x2="147.32" y2="-33.02" width="0.1524" layer="91"/>
<wire x1="58.42" y1="-10.16" x2="58.42" y2="-33.02" width="0.1524" layer="91"/>
</segment>
</net>
<net name="N$7" class="0">
<segment>
<pinref part="U$4" gate="G$1" pin="IN4"/>
<pinref part="R3" gate="G$1" pin="2"/>
<wire x1="147.32" y1="-35.56" x2="63.5" y2="-35.56" width="0.1524" layer="91"/>
<pinref part="U$3" gate="G$1" pin="SNAPPAD"/>
<wire x1="63.5" y1="-35.56" x2="45.72" y2="-35.56" width="0.1524" layer="91"/>
<wire x1="63.5" y1="-10.16" x2="63.5" y2="-35.56" width="0.1524" layer="91"/>
</segment>
</net>
<net name="N$8" class="0">
<segment>
<pinref part="U$4" gate="G$1" pin="IN5"/>
<pinref part="R4" gate="G$1" pin="2"/>
<wire x1="147.32" y1="-38.1" x2="68.58" y2="-38.1" width="0.1524" layer="91"/>
<pinref part="U$6" gate="G$1" pin="SNAPPAD"/>
<wire x1="68.58" y1="-38.1" x2="45.72" y2="-38.1" width="0.1524" layer="91"/>
<wire x1="68.58" y1="-10.16" x2="68.58" y2="-38.1" width="0.1524" layer="91"/>
</segment>
</net>
<net name="N$9" class="0">
<segment>
<pinref part="R5" gate="G$1" pin="2"/>
<pinref part="U$4" gate="G$1" pin="IN6"/>
<wire x1="45.72" y1="-40.64" x2="78.74" y2="-40.64" width="0.1524" layer="91"/>
<pinref part="U$7" gate="G$1" pin="SNAPPAD"/>
<wire x1="78.74" y1="-40.64" x2="147.32" y2="-40.64" width="0.1524" layer="91"/>
<wire x1="78.74" y1="-10.16" x2="78.74" y2="-40.64" width="0.1524" layer="91"/>
</segment>
</net>
<net name="N$12" class="0">
<segment>
<pinref part="U$4" gate="G$1" pin="IN7"/>
<pinref part="R6" gate="G$1" pin="2"/>
<wire x1="147.32" y1="-43.18" x2="83.82" y2="-43.18" width="0.1524" layer="91"/>
<pinref part="U$8" gate="G$1" pin="SNAPPAD"/>
<wire x1="83.82" y1="-43.18" x2="45.72" y2="-43.18" width="0.1524" layer="91"/>
<wire x1="83.82" y1="-10.16" x2="83.82" y2="-43.18" width="0.1524" layer="91"/>
</segment>
</net>
<net name="N$13" class="0">
<segment>
<pinref part="R7" gate="G$1" pin="2"/>
<pinref part="U$4" gate="G$1" pin="IN8"/>
<wire x1="45.72" y1="-45.72" x2="88.9" y2="-45.72" width="0.1524" layer="91"/>
<pinref part="U$9" gate="G$1" pin="SNAPPAD"/>
<wire x1="88.9" y1="-45.72" x2="147.32" y2="-45.72" width="0.1524" layer="91"/>
<wire x1="88.9" y1="-10.16" x2="88.9" y2="-45.72" width="0.1524" layer="91"/>
</segment>
</net>
<net name="N$14" class="0">
<segment>
<pinref part="U$4" gate="G$1" pin="IN9"/>
<pinref part="R8" gate="G$1" pin="2"/>
<wire x1="147.32" y1="-48.26" x2="116.84" y2="-48.26" width="0.1524" layer="91"/>
<pinref part="JP3" gate="A" pin="2"/>
<wire x1="116.84" y1="-48.26" x2="45.72" y2="-48.26" width="0.1524" layer="91"/>
<wire x1="116.84" y1="-48.26" x2="116.84" y2="-22.86" width="0.1524" layer="91"/>
<junction x="116.84" y="-48.26"/>
</segment>
</net>
<net name="N$15" class="0">
<segment>
<pinref part="R9" gate="G$1" pin="2"/>
<pinref part="U$4" gate="G$1" pin="IN10"/>
<wire x1="45.72" y1="-50.8" x2="119.38" y2="-50.8" width="0.1524" layer="91"/>
<pinref part="JP3" gate="A" pin="4"/>
<wire x1="119.38" y1="-50.8" x2="147.32" y2="-50.8" width="0.1524" layer="91"/>
<wire x1="119.38" y1="-50.8" x2="119.38" y2="-22.86" width="0.1524" layer="91"/>
<junction x="119.38" y="-50.8"/>
</segment>
</net>
<net name="N$16" class="0">
<segment>
<pinref part="U$4" gate="G$1" pin="IN11"/>
<pinref part="R10" gate="G$1" pin="2"/>
<wire x1="147.32" y1="-53.34" x2="121.92" y2="-53.34" width="0.1524" layer="91"/>
<wire x1="121.92" y1="-53.34" x2="45.72" y2="-53.34" width="0.1524" layer="91"/>
<wire x1="121.92" y1="-53.34" x2="121.92" y2="-22.86" width="0.1524" layer="91"/>
<pinref part="JP3" gate="A" pin="6"/>
</segment>
</net>
<net name="N$18" class="0">
<segment>
<pinref part="R11" gate="G$1" pin="2"/>
<pinref part="U$4" gate="G$1" pin="IN12"/>
<wire x1="45.72" y1="-55.88" x2="124.46" y2="-55.88" width="0.1524" layer="91"/>
<wire x1="124.46" y1="-55.88" x2="147.32" y2="-55.88" width="0.1524" layer="91"/>
<wire x1="124.46" y1="-22.86" x2="124.46" y2="-55.88" width="0.1524" layer="91"/>
<pinref part="JP3" gate="A" pin="8"/>
</segment>
</net>
<net name="N$19" class="0">
<segment>
<pinref part="U$4" gate="G$1" pin="IN13"/>
<pinref part="R12" gate="G$1" pin="2"/>
<wire x1="147.32" y1="-58.42" x2="127" y2="-58.42" width="0.1524" layer="91"/>
<wire x1="127" y1="-58.42" x2="45.72" y2="-58.42" width="0.1524" layer="91"/>
<wire x1="127" y1="-58.42" x2="127" y2="-22.86" width="0.1524" layer="91"/>
<pinref part="JP3" gate="A" pin="10"/>
</segment>
</net>
<net name="N$20" class="0">
<segment>
<pinref part="R13" gate="G$1" pin="2"/>
<pinref part="U$4" gate="G$1" pin="IN14"/>
<wire x1="45.72" y1="-60.96" x2="129.54" y2="-60.96" width="0.1524" layer="91"/>
<wire x1="129.54" y1="-60.96" x2="147.32" y2="-60.96" width="0.1524" layer="91"/>
<wire x1="129.54" y1="-22.86" x2="129.54" y2="-60.96" width="0.1524" layer="91"/>
<pinref part="JP3" gate="A" pin="12"/>
</segment>
</net>
<net name="N$21" class="0">
<segment>
<pinref part="U$4" gate="G$1" pin="IN15"/>
<pinref part="R14" gate="G$1" pin="2"/>
<wire x1="147.32" y1="-63.5" x2="132.08" y2="-63.5" width="0.1524" layer="91"/>
<wire x1="132.08" y1="-63.5" x2="45.72" y2="-63.5" width="0.1524" layer="91"/>
<wire x1="132.08" y1="-63.5" x2="132.08" y2="-22.86" width="0.1524" layer="91"/>
<pinref part="JP3" gate="A" pin="14"/>
</segment>
</net>
<net name="N$22" class="0">
<segment>
<pinref part="R19" gate="G$1" pin="2"/>
<pinref part="U$4" gate="G$1" pin="IN16"/>
<wire x1="45.72" y1="-66.04" x2="134.62" y2="-66.04" width="0.1524" layer="91"/>
<wire x1="134.62" y1="-66.04" x2="147.32" y2="-66.04" width="0.1524" layer="91"/>
<wire x1="134.62" y1="-22.86" x2="134.62" y2="-66.04" width="0.1524" layer="91"/>
<pinref part="JP3" gate="A" pin="16"/>
</segment>
</net>
<net name="N$23" class="0">
<segment>
<wire x1="238.76" y1="-55.88" x2="238.76" y2="-63.5" width="0.1524" layer="91"/>
<pinref part="U$4" gate="G$1" pin="OUT15"/>
<wire x1="238.76" y1="-63.5" x2="187.96" y2="-63.5" width="0.1524" layer="91"/>
<pinref part="U$13" gate="G$1" pin="SNAPPAD"/>
</segment>
</net>
<net name="N$24" class="0">
<segment>
<pinref part="U$4" gate="G$1" pin="OUT16"/>
<wire x1="187.96" y1="-66.04" x2="243.84" y2="-66.04" width="0.1524" layer="91"/>
<wire x1="243.84" y1="-66.04" x2="243.84" y2="-55.88" width="0.1524" layer="91"/>
<pinref part="U$14" gate="G$1" pin="SNAPPAD"/>
</segment>
</net>
<net name="N$40" class="0">
<segment>
<pinref part="U$4" gate="G$1" pin="IN1"/>
<wire x1="139.7" y1="-27.94" x2="147.32" y2="-27.94" width="0.1524" layer="91"/>
<wire x1="147.32" y1="-27.94" x2="48.26" y2="-27.94" width="0.1524" layer="91"/>
<pinref part="R18" gate="G$1" pin="2"/>
<pinref part="U$21" gate="G$1" pin="SNAPPAD"/>
<wire x1="48.26" y1="-27.94" x2="45.72" y2="-27.94" width="0.1524" layer="91"/>
<wire x1="48.26" y1="-10.16" x2="48.26" y2="-27.94" width="0.1524" layer="91"/>
</segment>
</net>
<net name="N$33" class="0">
<segment>
<pinref part="U$4" gate="G$1" pin="VBATT"/>
<wire x1="187.96" y1="-68.58" x2="243.84" y2="-68.58" width="0.1524" layer="91"/>
<wire x1="243.84" y1="-68.58" x2="243.84" y2="-73.66" width="0.1524" layer="91"/>
<pinref part="X1" gate="G$1" pin="VBUS"/>
<wire x1="241.3" y1="-78.74" x2="241.3" y2="-73.66" width="0.1524" layer="91"/>
<wire x1="241.3" y1="-73.66" x2="243.84" y2="-73.66" width="0.1524" layer="91"/>
</segment>
</net>
<net name="N$38" class="0">
<segment>
<pinref part="U$19" gate="G$1" pin="SNAPPAD"/>
<pinref part="U$17" gate="G$1" pin="+"/>
<wire x1="149.86" y1="12.7" x2="152.4" y2="12.7" width="0.1524" layer="91"/>
</segment>
</net>
<net name="N$46" class="0">
<segment>
<pinref part="U$17" gate="G$1" pin="-"/>
<pinref part="U$20" gate="G$1" pin="SNAPPAD"/>
<wire x1="162.56" y1="12.7" x2="165.1" y2="12.7" width="0.1524" layer="91"/>
</segment>
</net>
<net name="N$29" class="0">
<segment>
<pinref part="U$22" gate="G$1" pin="SNAPPAD"/>
<pinref part="U$12" gate="G$1" pin="+"/>
<wire x1="238.76" y1="12.7" x2="241.3" y2="12.7" width="0.1524" layer="91"/>
</segment>
</net>
<net name="N$30" class="0">
<segment>
<pinref part="U$12" gate="G$1" pin="-"/>
<pinref part="U$23" gate="G$1" pin="SNAPPAD"/>
<wire x1="251.46" y1="12.7" x2="254" y2="12.7" width="0.1524" layer="91"/>
</segment>
</net>
<net name="N$1" class="0">
<segment>
<pinref part="R16" gate="G$1" pin="2"/>
<pinref part="LED1" gate="D1" pin="GRN-C"/>
</segment>
</net>
<net name="N$2" class="0">
<segment>
<pinref part="R15" gate="G$1" pin="2"/>
<pinref part="LED1" gate="D1" pin="BLU-C"/>
<wire x1="198.12" y1="-10.16" x2="200.66" y2="-10.16" width="0.1524" layer="91"/>
</segment>
</net>
<net name="N$17" class="0">
<segment>
<pinref part="LED1" gate="D1" pin="RED-C"/>
<pinref part="R17" gate="G$1" pin="2"/>
<wire x1="205.74" y1="-10.16" x2="208.28" y2="-10.16" width="0.1524" layer="91"/>
</segment>
</net>
<net name="N$3" class="0">
<segment>
<pinref part="R16" gate="G$1" pin="1"/>
<wire x1="203.2" y1="-20.32" x2="203.2" y2="-33.02" width="0.1524" layer="91"/>
<pinref part="U$4" gate="G$1" pin="OUT3"/>
<wire x1="187.96" y1="-33.02" x2="203.2" y2="-33.02" width="0.1524" layer="91"/>
</segment>
</net>
<net name="N$25" class="0">
<segment>
<pinref part="R17" gate="G$1" pin="1"/>
<wire x1="208.28" y1="-20.32" x2="208.28" y2="-30.48" width="0.1524" layer="91"/>
<pinref part="U$4" gate="G$1" pin="OUT2"/>
<wire x1="208.28" y1="-30.48" x2="187.96" y2="-30.48" width="0.1524" layer="91"/>
</segment>
</net>
<net name="N$26" class="0">
<segment>
<pinref part="R15" gate="G$1" pin="1"/>
<wire x1="198.12" y1="-20.32" x2="198.12" y2="-27.94" width="0.1524" layer="91"/>
<pinref part="U$4" gate="G$1" pin="OUT1"/>
<wire x1="198.12" y1="-27.94" x2="187.96" y2="-27.94" width="0.1524" layer="91"/>
</segment>
</net>
<net name="N$58" class="0">
<segment>
<pinref part="R19" gate="G$1" pin="1"/>
<wire x1="35.56" y1="-66.04" x2="35.56" y2="-68.58" width="0.1524" layer="91"/>
<pinref part="R14" gate="G$1" pin="1"/>
<wire x1="35.56" y1="-63.5" x2="35.56" y2="-66.04" width="0.1524" layer="91"/>
<pinref part="R13" gate="G$1" pin="1"/>
<wire x1="35.56" y1="-60.96" x2="35.56" y2="-63.5" width="0.1524" layer="91"/>
<pinref part="R12" gate="G$1" pin="1"/>
<wire x1="35.56" y1="-58.42" x2="35.56" y2="-60.96" width="0.1524" layer="91"/>
<pinref part="R11" gate="G$1" pin="1"/>
<wire x1="35.56" y1="-55.88" x2="35.56" y2="-58.42" width="0.1524" layer="91"/>
<pinref part="R10" gate="G$1" pin="1"/>
<wire x1="35.56" y1="-53.34" x2="35.56" y2="-55.88" width="0.1524" layer="91"/>
<pinref part="R9" gate="G$1" pin="1"/>
<wire x1="35.56" y1="-50.8" x2="35.56" y2="-53.34" width="0.1524" layer="91"/>
<pinref part="R8" gate="G$1" pin="1"/>
<wire x1="35.56" y1="-48.26" x2="35.56" y2="-50.8" width="0.1524" layer="91"/>
<pinref part="R7" gate="G$1" pin="1"/>
<wire x1="35.56" y1="-45.72" x2="35.56" y2="-48.26" width="0.1524" layer="91"/>
<pinref part="R6" gate="G$1" pin="1"/>
<wire x1="35.56" y1="-43.18" x2="35.56" y2="-45.72" width="0.1524" layer="91"/>
<pinref part="R5" gate="G$1" pin="1"/>
<wire x1="35.56" y1="-40.64" x2="35.56" y2="-43.18" width="0.1524" layer="91"/>
<pinref part="R4" gate="G$1" pin="1"/>
<wire x1="35.56" y1="-38.1" x2="35.56" y2="-40.64" width="0.1524" layer="91"/>
<pinref part="R3" gate="G$1" pin="1"/>
<pinref part="R2" gate="G$1" pin="1"/>
<pinref part="R18" gate="G$1" pin="1"/>
<pinref part="R1" gate="G$1" pin="1"/>
<wire x1="35.56" y1="-30.48" x2="35.56" y2="-27.94" width="0.1524" layer="91"/>
<wire x1="35.56" y1="-30.48" x2="35.56" y2="-33.02" width="0.1524" layer="91"/>
<wire x1="35.56" y1="-33.02" x2="35.56" y2="-35.56" width="0.1524" layer="91"/>
<wire x1="35.56" y1="-35.56" x2="35.56" y2="-38.1" width="0.1524" layer="91"/>
<pinref part="U$4" gate="G$1" pin="VOUT"/>
<wire x1="147.32" y1="-68.58" x2="35.56" y2="-68.58" width="0.1524" layer="91"/>
</segment>
</net>
</nets>
</sheet>
</sheets>
</schematic>
</drawing>
</eagle>
